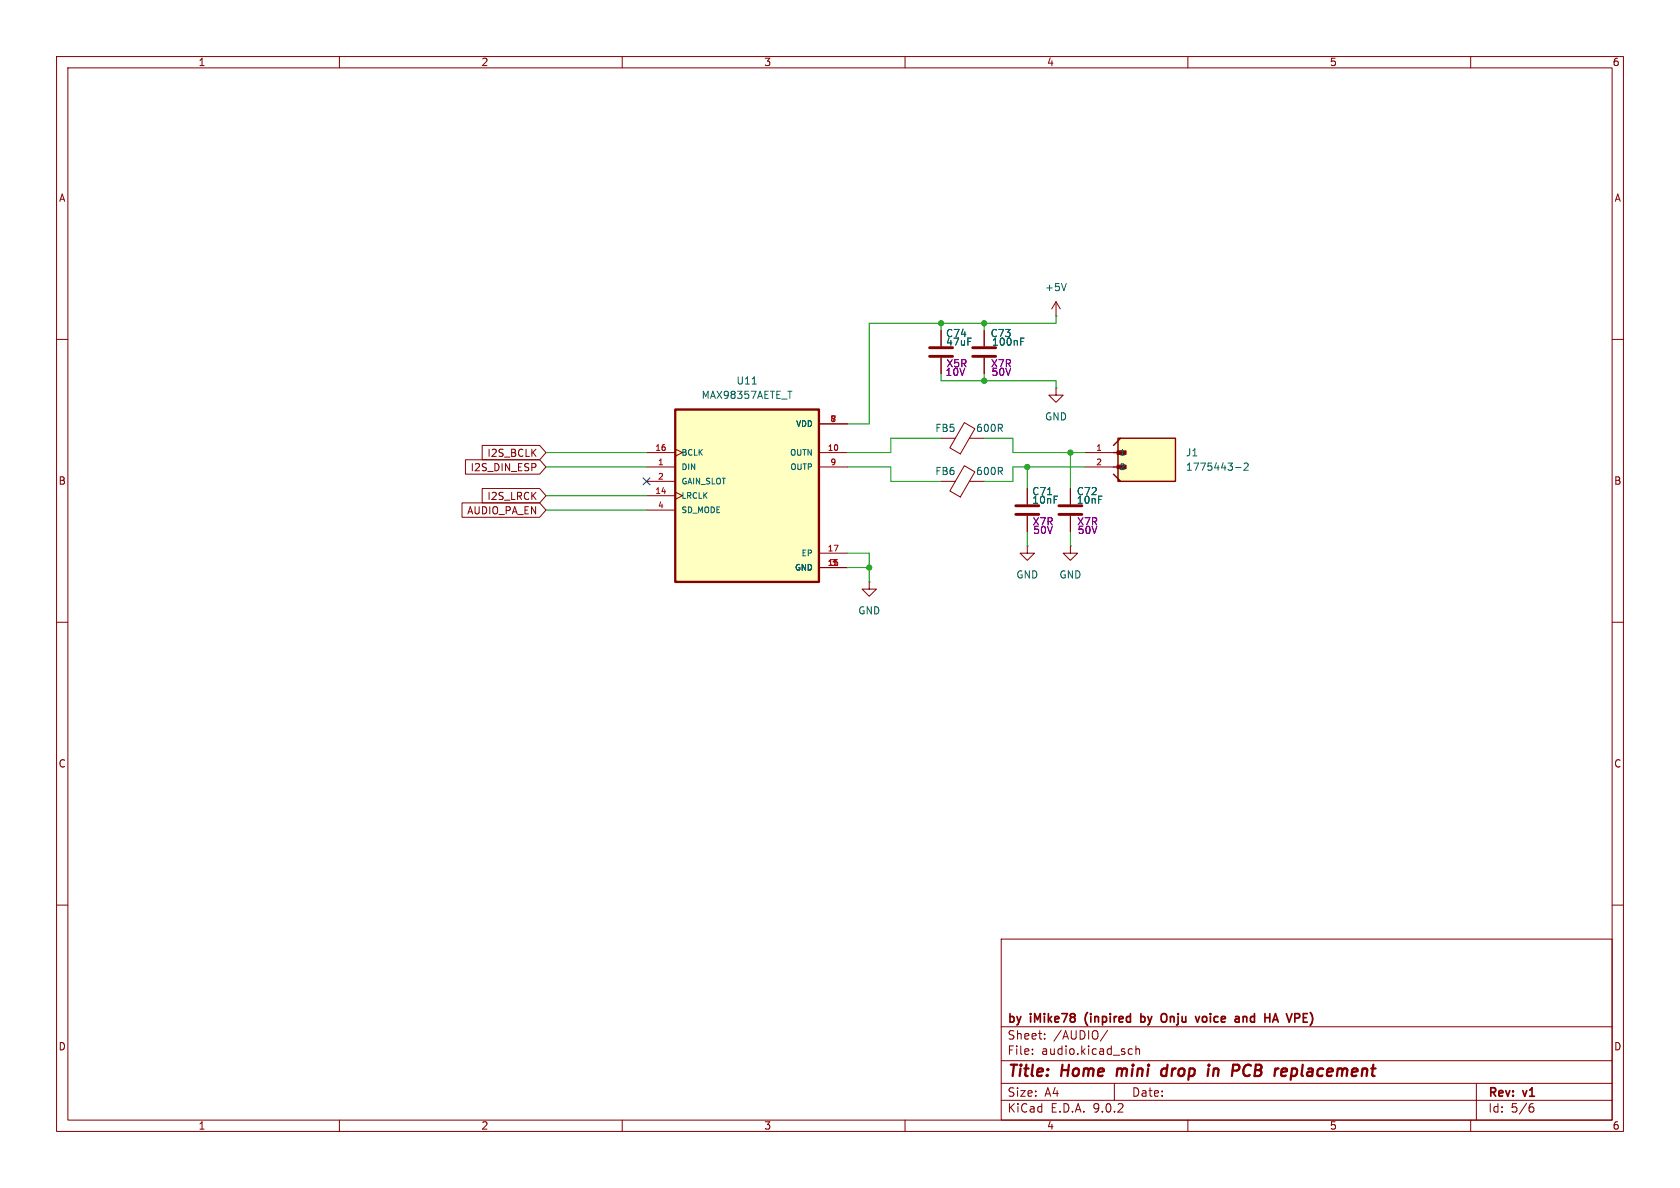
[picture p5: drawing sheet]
<svg xmlns="http://www.w3.org/2000/svg" width="297mm" height="210mm" viewBox="0 0 297 210" stroke-linecap="round" stroke-linejoin="round" font-family="sans-serif">
<g fill="none" stroke="#840000" stroke-width=".18">
<path d="M10 10h277v190h-277zM12 12h273v186h-273zM60 10v2M110 10v2M160 10v2M210 10v2M260 10v2M166.4 58.4v2.8M174 58.4v2.8M186.7 55.9h.1M186.7 53.3l-.8 1.3M186.7 53.3l.8 1.3"/>
<path d="M186.7 53.3v2.6M10 60h2M166.4 77.5h2.5M166.4 63.2v2.8M170.5 74.7l1.8 1.1-2.5 4.4-1.9-1zM171.4 77.5h2.6M174 63.2v2.8M186.7 68.6v1.3h1.3l-1.3 1.2-1.3-1.2h1.3M186.7 68.6h.1M285 60h2M166.4 85.1h2.5M170.5 82.3l1.8 1.1-2.5 4.5-1.9-1.1z"/>
<path d="M171.4 85.1h2.6M181.6 96.5v1.3h1.3l-1.3 1.3-1.3-1.3h1.3M181.6 96.5h.1M181.6 86.4v2.8M181.6 91.2v2.8M189.2 96.5v1.3h1.3l-1.3 1.3-1.2-1.3h1.2M189.2 96.5h.1M189.2 86.4v2.8M189.2 91.2v2.8M10 110h2M285 110h2M10 160h2"/>
<path d="M177 166h108v32h-108zM285 160h2M60 198v2M110 198v2M160 198v2M177 194.5h108M177 191.5h108M177 187.5h108M177 181.5h108M182.5 186.3v.1M182.5 185.5v.1M184.7 183.6v.1"/>
<path d="M184.7 182.8v.1M195.8 182.1l-1.3 2M197 191.5v3M199.6 186.3h.6M199.6 185.5h.6M200.8 185.5l.2-.1 .4 .1 .1 .9M200.8 184.9v1.5M210 198v2M260 198v2M261 191.5v6.5M270.6 195.7h.4l.2 .3-.1 .5-.5 .1M271 195.1l-.4 .1"/>
</g>
<path d="M197.6 188.9l-.2 1.3M206.3 189a.66 .66 0 0 0-1 .3v.5l.1 .3 .2 .1 .6-.1M206.4 188.2l-.2 2M214.6 188.9l-.2 1.3M215.2 188.9l-.6 .2M220.3 188.3a1.11 1.11 0 0 0 0 1.9M228.3 190.1l.5 .1M228.4 188.9l-.2 2M228.6 188.9l-.2 .1" fill="none" stroke="#840000" stroke-width=".4"/>
<path d="M201.7 179.2v1.5M201.7 179.8l.4-.1 .2 .1M206.1 179.3a1.07 1.07 0 0 1 0 1.3M213.3 179.8l-.5-.1-.2 .3v.4l.1 .2 .4 .1 .2-.2M219.8 179.8h.5l.1 .9M225.5 179.2l.5 1.5M230.4 179.2h.7M202.3 180.5l-.2 .2-.4-.1M225.1 180.3h.7M230.4 180.7h.7" fill="none" stroke="#840000" stroke-width=".3"/>
<path d="M164.3 61.5h4.1M164.3 63h4.1M172 61.5h4M172 63h4M179.6 89.4h4M179.6 90.9h4M187.2 89.4h4.1M187.2 90.9h4.1" fill="none" stroke="#840000" stroke-width=".51"/>
<path d="M180.5 59.8h.6M188.5 50.1l-.4 1.3M180.5 60.4h.4" fill="none" stroke="#006464" stroke-width=".18"/>
<path d="M197.6 77.5h10.2v7.6h-10.2z" fill="#ffffc2"/>
<path d="M197.6 77.5h10.2v7.6h-10.2zM198.1 77.5l-1.3 1.2M196.8 80h2M196.8 82.6h2M196.8 83.8l1.3 1.3" fill="none" stroke="#840000" stroke-width=".25"/>
<path d="M197.5 79.7h1.6v.6h-1.6z" fill="#840000" stroke="#840000" stroke-width=".18"/>
<path d="M191.8 80h5M191.8 82.6h5M153.7 102.9v1.2h1.2l-1.2 1.3-1.3-1.3h1.3M153.7 102.9h.1" fill="none" stroke="#840000" stroke-width=".18"/>
<path d="M218.4 82.6h1M219.9 82l.5-.1 .3 .3-.8 .9h.8" fill="none" stroke="#006464" stroke-width=".18"/>
<path d="M119.4 72.4h25.4v30.5h-25.4z" fill="#ffffc2"/>
<path d="M119.4 72.4h25.4v30.5h-25.4z" fill="none" stroke="#840000" stroke-width=".41"/>
<g fill="none" stroke="#840000" stroke-width=".18">
<path d="M166.4 58.4v2.8M174 58.4v2.8M85.2 78.7h10.2l1.1 1.3-1.1 1.3h-10.2zM119.4 79.4l1.2 .6-1.2 .6M144.8 74.9h5.1M166.4 63.2v2.8M174 63.2v2.8M81.7 88.9h13.7l1.1 1.3-1.1 1.2h-13.7zM82.3 81.3h13.1l1.1 1.3-1.1 1.2h-13.1zM85.2 86.4h10.2l1.1 1.2-1.1 1.3h-10.2zM114.3 80h5.1M114.3 82.6h5.1"/>
<path d="M114.3 85.1h5.1M114.3 87.6h5.1M114.3 90.2h5.1M119.4 87l1.2 .6-1.2 .7M144.8 80h5.1M144.8 82.6h5.1M144.8 97.8h5.1M181.6 86.4v2.8M181.6 91.2v2.8M189.2 86.4v2.8M189.2 91.2v2.8M144.8 100.3h5.1"/>
</g>
<path d="M180.5 59.8h.6M133 67.9h.7M139.3 69.2h.7M180.5 60.4h.4" fill="none" stroke="#006464" stroke-width=".18"/>
<g fill="none" stroke="#009600" stroke-width=".18">
<path d="M166.4 57.2v1.2M174 57.2v1.2M186.7 55.9v1.3h-33v17.7h-3.8M166.4 66v1.3h20.3v1.3M166.4 77.5h-8.9v2.5h-7.6M174 77.5h5.1v2.5h12.7M174 66v1.3M96.5 82.6h17.8M96.5 80h17.8M96.5 90.2h17.8M96.5 87.6h17.8M149.9 97.8h3.8v5.1"/>
<path d="M149.9 82.6h7.6v2.5h8.9M181.6 82.6v3.8M181.6 94v2.5M189.2 80v6.4M189.2 94v2.5M191.8 82.6h-12.7v2.5h-5.1M149.9 100.3h3.8"/>
</g>
<path d="M113.7 84.5l1.2 1.2M114.9 84.5l-1.2 1.2" fill="none" stroke="#000084" stroke-width=".18"/>
<g fill="#009600" stroke="#009600" stroke-width=".18">
<circle cx="189.2" cy="80" r=".46"/>
<circle cx="181.6" cy="82.6" r=".46"/>
<circle cx="174" cy="67.3" r=".46"/>
<circle cx="166.4" cy="57.2" r=".46"/>
<circle cx="174" cy="57.2" r=".46"/>
<circle cx="153.7" cy="100.3" r=".46"/>
</g>
<g font-size="2.8" fill="#840000">
<text x="178" y="190.9">Title:</text>
<text x="187.7" y="190.9">Home</text>
<text x="198.3" y="190.9">mini</text>
<text x="207" y="190.9">drop</text>
<text x="216" y="190.9">in</text>
<text x="221" y="190.9">PCB</text>
<text x="229.4" y="190.9">replacement</text>
</g>
<g font-size="2.1" fill="#840000">
<text x="178" y="184">Sheet:</text>
<text x="178" y="181.2">by</text>
<text x="182.2" y="181.2">iMike78</text>
<text x="186.2" y="184">/AUDIO/</text>
<text x="192.5" y="181.2">(inpired</text>
<text x="202.9" y="181.2">by</text>
<text x="207.2" y="181.2">Onju</text>
<text x="213.9" y="181.2">voice</text>
<text x="221.5" y="181.2">and</text>
<text x="227.3" y="181.2">HA</text>
<text x="231.9" y="181.2">VPE)</text>
<text x="178" y="186.7">File:</text>
<text x="184.1" y="186.7">audio.kicad_sch</text>
<text x="178" y="196.9">KiCad</text>
<text x="178" y="194.1">Size:</text>
<text x="184.7" y="194.1">A4</text>
<text x="185.7" y="196.9">E.D.A.</text>
<text x="193.3" y="196.9">9.0.2</text>
<text x="200" y="194.1">Date:</text>
<text x="263" y="194.3">Rev:</text>
<text x="263" y="196.9">Id:</text>
<text x="267.1" y="196.9">5/6</text>
<text x="269.4" y="194.3">v1</text>
</g>
<g font-size="1.8" fill="#840000">
<text x="35" y="11.9">1</text>
<text x="85" y="11.9">2</text>
<text x="135" y="11.9">3</text>
<text x="185" y="11.9">4</text>
<text x="235" y="11.9">5</text>
<text x="285" y="11.9">6</text>
<text x="10.3" y="35.9">A</text>
<text x="285.3" y="35.9">A</text>
<text x="83.1" y="83.5">I2S_DIN_ESP</text>
<text x="86.1" y="81">I2S_BCLK</text>
<text x="10.3" y="85.9">B</text>
<text x="86.1" y="88.6">I2S_LRCK</text>
<text x="285.3" y="85.9">B</text>
<text x="82.5" y="91.1">AUDIO_PA_EN</text>
<text x="10.3" y="135.9">C</text>
<text x="285.3" y="135.9">C</text>
<text x="10.3" y="185.9">D</text>
<text x="285.3" y="185.9">D</text>
<text x="35" y="199.9">1</text>
<text x="85" y="199.9">2</text>
<text x="135" y="199.9">3</text>
<text x="185" y="199.9">4</text>
<text x="235" y="199.9">5</text>
<text x="285" y="199.9">6</text>
</g>
<g font-size="1.8" fill="#006464">
<text x="184.7" y="51.7">+5V</text>
<text x="167.1" y="59.8">C74</text>
<text x="175" y="59.8">C73</text>
<text x="167.1" y="61.3">47uF</text>
<text x="175.3" y="61.3">100nF</text>
<text x="123.9" y="70.7">MAX98357AETE_T</text>
<text x="130.1" y="68.2">U11</text>
<text x="165.2" y="76.6">FB5</text>
<text x="172.5" y="76.6">600R</text>
<text x="184.7" y="74.5">GND</text>
<text x="209.6" y="80.9">J1</text>
<text x="209.6" y="83.4">1775443-2</text>
<text x="165.2" y="84.2">FB6</text>
<text x="172.5" y="84.2">600R</text>
<text x="182.4" y="87.7">C71</text>
<text x="182.4" y="89.3">10nF</text>
<text x="190.3" y="87.7">C72</text>
<text x="190.3" y="89.3">10nF</text>
<text x="179.6" y="102.5">GND</text>
<text x="187.2" y="102.5">GND</text>
<text x="151.6" y="108.8">GND</text>
</g>
<g font-size="1.8" fill="#840084">
<text x="167.2" y="65.1">X5R</text>
<text x="175.1" y="65.1">X7R</text>
<text x="167.1" y="66.6">10V</text>
<text x="175.2" y="66.6">50V</text>
<text x="182.5" y="93.1">X7R</text>
<text x="182.5" y="94.6">50V</text>
<text x="190.3" y="93.1">X7R</text>
<text x="190.4" y="94.6">50V</text>
</g>
<g font-size="1.4" fill="#006464">
<text x="140.6" y="75.7">VDD</text>
<text x="120.4" y="80.7">BCLK</text>
<text x="120.4" y="83.3">DIN</text>
<text x="139.5" y="80.7">OUTN</text>
<text x="139.6" y="83.3">OUTP</text>
<text x="197.9" y="80.7">1</text>
<text x="197.9" y="83.3">2</text>
<text x="120.4" y="85.8">GAIN_SLOT</text>
<text x="120.4" y="88.4">LRCLK</text>
<text x="120.4" y="90.9">SD_MODE</text>
<text x="140.4" y="101.1">GND</text>
<text x="141.6" y="98.5">EP</text>
</g>
<g font-size="1.4" fill="#a90000">
<text x="146.7" y="74.7">7</text>
<text x="115.7" y="79.8">16</text>
<text x="116.2" y="82.3">1</text>
<text x="146.2" y="79.8">10</text>
<text x="146.7" y="82.3">9</text>
<text x="193.7" y="79.8">1</text>
<text x="193.7" y="82.3">2</text>
<text x="115.7" y="87.4">14</text>
<text x="116.2" y="84.8">2</text>
<text x="116.2" y="89.9">4</text>
<text x="146.2" y="97.5">17</text>
<text x="146.7" y="100.1">35</text>
</g>
</svg>
